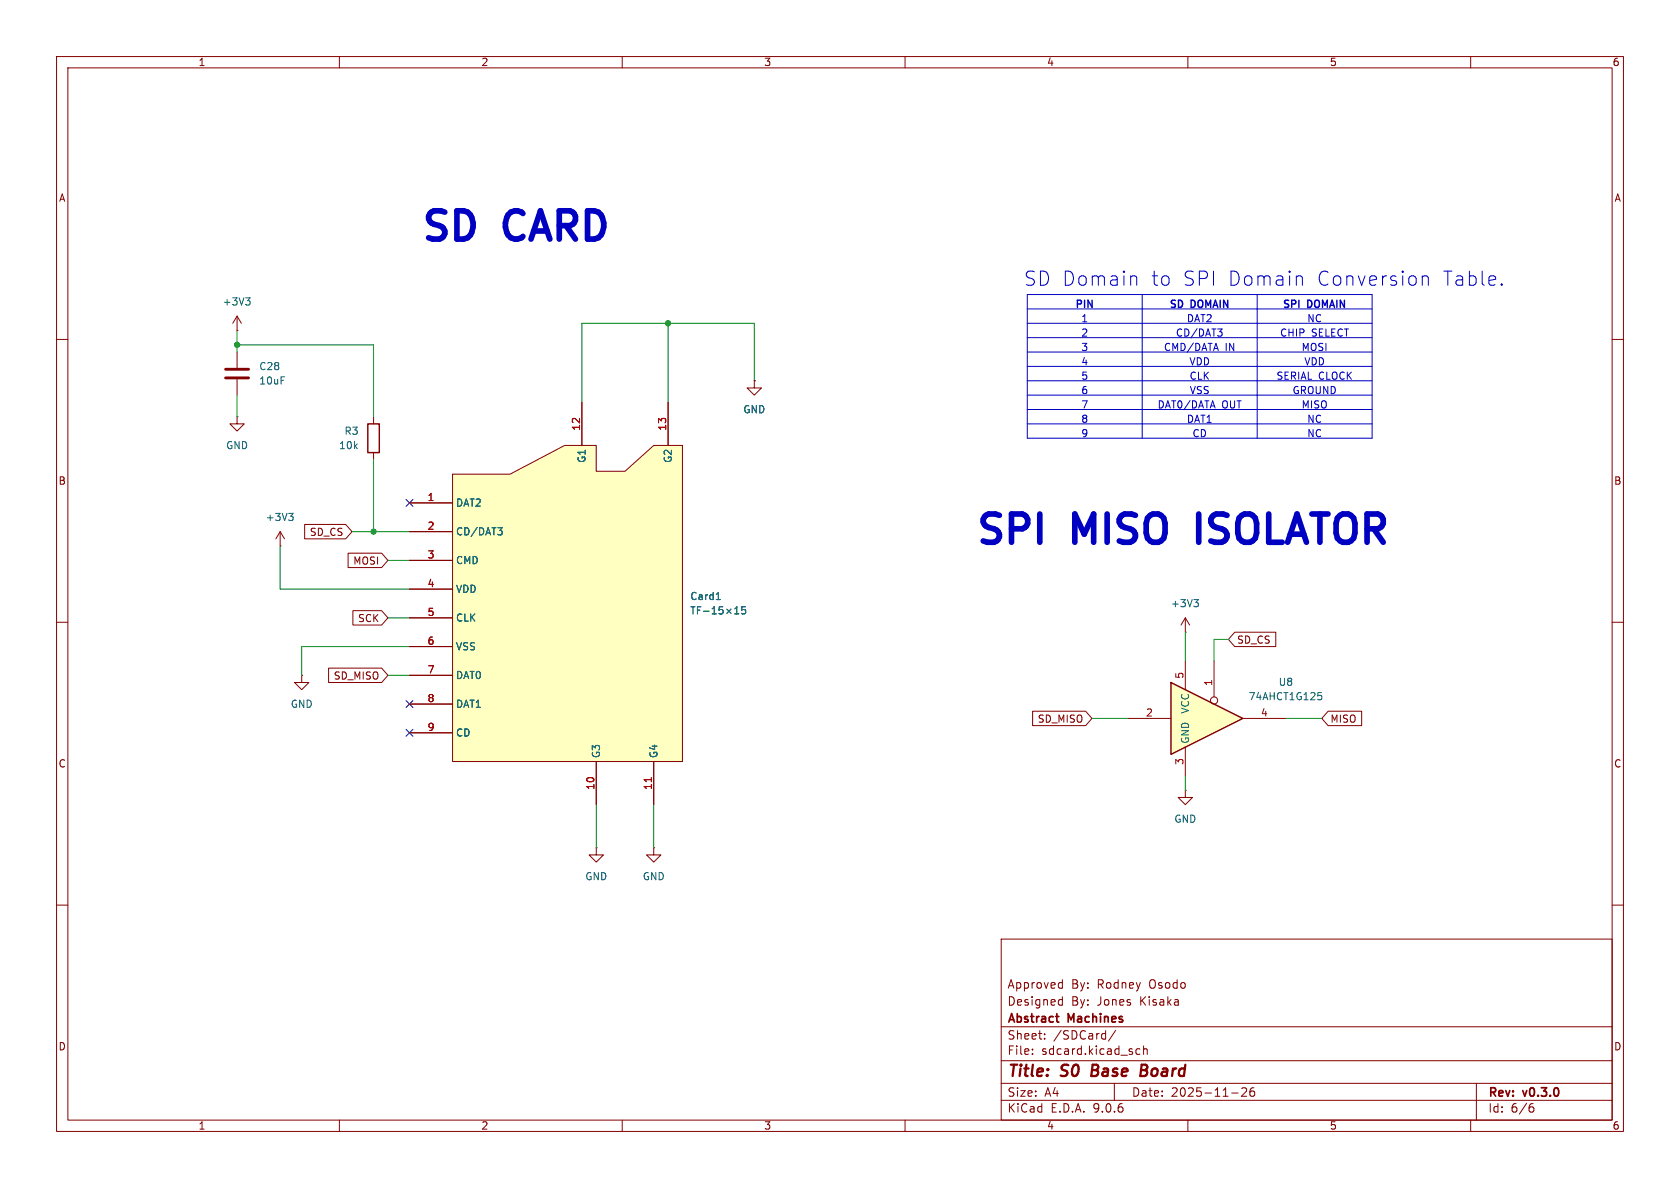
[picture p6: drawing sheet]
<svg xmlns="http://www.w3.org/2000/svg" width="297mm" height="210mm" viewBox="0 0 297 210" stroke-linecap="round" stroke-linejoin="round" font-family="sans-serif">
<g fill="none" stroke="#840000" stroke-width=".18">
<path d="M10 10h277v190h-277zM12 12h273v186h-273zM60 10v2M110 10v2M160 10v2M210 10v2M260 10v2M10 60h2M41.9 73.7v1.2h1.3l-1.3 1.3-1.3-1.3h1.3M41.9 73.7h.1M66 73.7v1.2M133.3 67.3v1.3h1.3l-1.3 1.3-1.2-1.3h1.2"/>
<path d="M133.3 67.3h.1M285 60h2M49.5 96.5h.1M49.5 94l.8 1.3M49.5 94l-.7 1.3M49.5 94v2.5M66 80v1.3M10 110h2M53.3 119.4v1.3h1.3l-1.3 1.2-1.2-1.2h1.2M53.3 119.4h.1M285 110h2M209.5 139.7v1.3h1.3l-1.3 1.2-1.2-1.2h1.2"/>
<path d="M209.5 139.7h.1M10 160h2M177 166h108v32h-108zM187.4 176.7l.4 .1M187.4 173.7l.4 .1M187.8 173.2v1.5M187.8 176.2v1.5M187.8 177.6l-.4 .1M187.8 174.6l-.4 .1M285 160h2M60 198v2M110 198v2"/>
<path d="M160 198v2M177 194.5h108M177 191.5h108M177 187.5h108M177 181.5h108M182.5 186.3v.1M182.5 185.5v.1M184.7 183.6v.1M184.7 182.8v.1M197 191.5v3M197.2 182.1l-1.2 2M200.8 186.1l.3 .3 .4-.1"/>
<path d="M201.5 185.5l-.4-.1-.3 .3M202.2 185.5l.2-.1 .3 .1 .1 .9M202.2 184.9v1.5M210 198v2M217.7 193.2h1.2M219.5 192.4l.6-.1 .2 .1 .1 .3-.9 1.1h.9M221.7 192.3a.59 .59 0 0 0-.7 .6v.6l.1 .2 .4 .1 .2-.1 .1-.5-.1-.3h-.5l-.2 .3M260 198v2M261 191.5v6.5M270.6 195.7h.4l.2 .3-.1 .5-.5 .1M271 195.1l-.4 .1"/>
</g>
<path d="M193.2 188.2l-.3 2h.8M201.7 189.2h.7M202.4 189.2l.3 .1M202.5 188.2h-.7l-.2 2 1-.1M202.6 189.1l-.2 .1" fill="none" stroke="#840000" stroke-width=".4"/>
<path d="M186.6 179.7h.6M187.1 180.7h.1" fill="none" stroke="#840000" stroke-width=".3"/>
<path d="M51 90.7h.8l-.4 .5M51.6 91.2l.2 .3v.3l-.2 .2" fill="none" stroke="#006464" stroke-width=".18"/>
<path d="M65 74.9h2.1v5.1h-2.1z" fill="none" stroke="#840000" stroke-width=".25"/>
<path d="M207 120.7l12.7 6.3-12.7 6.4z" fill="#ffffc2"/>
<path d="M207 120.7l12.7 6.3-12.7 6.4z" fill="none" stroke="#840000" stroke-width=".25"/>
<g fill="none" stroke="#840000" stroke-width=".18">
<path d="M41.9 58.4h.1M41.9 55.9l-.8 1.3M41.9 55.9l.8 1.3M41.9 55.9v2.5M209.5 111.8h.1M209.5 109.2v2.6M209.5 116.8v5.1M209.5 109.2l-.7 1.3M209.5 109.2l.8 1.3M214.6 116.8v6.4M199.4 127h7.6M209.5 132.1v5.1"/>
<path d="M219.7 127h7.6M105.4 149.9v1.2h1.3l-1.3 1.3-1.3-1.3h1.3M105.4 149.9h.1M115.6 149.9v1.2h1.2l-1.2 1.3-1.3-1.3h1.3M115.6 149.9h.1"/>
<circle cx="214.6" cy="123.8" r=".63"/>
</g>
<path d="M43.4 52.6h.8l-.4 .5M44 53.1l.2 .3v.3l-.2 .2M211.1 106h.7l-.4 .5M211.6 106.5l.2 .2v.3l-.2 .3M233 122.4h.6M233.1 122.9h.3l.3 .3-.1 .4-.5 .1" fill="none" stroke="#006464" stroke-width=".18"/>
<path d="M80 83.8h10.2l9.6-5.1h5.6v4.6h5.1l5.1-4.6h5v55.9h-40.6z" fill="#ffffc2"/>
<g fill="none" stroke="#840000" stroke-width=".18">
<path d="M41.9 62.2v2.8M41.9 67.1v2.8M102.9 71.1v7.6M118.1 71.1v7.6M133.3 67.3h.1M53.9 92.7h7.2l1.1 1.3-1.1 1.3h-7.2zM61.5 97.8h6l1.1 1.3-1.1 1.2h-6zM72.4 88.9h7.6M72.4 94h7.6M72.4 99.1h7.6M80 83.8h10.2l9.6-5.1h5.6v4.6h5.1l5.1-4.6h5v55.9h-40.6zM58.1 118.1h9.4l1.1 1.3-1.1 1.3h-9.4z"/>
<path d="M62.4 107.9h5.1l1.1 1.3-1.1 1.3h-5.1zM72.4 104.1h7.6M72.4 109.2h7.6M72.4 114.3h7.6M72.4 119.4h7.6M218.3 111.8h7.2v2.5h-7.2l-1.1-1.3zM72.4 124.5h7.6M72.4 129.5h7.6M105.4 134.6v7.6M115.6 134.6v7.6M182.6 125.7h9.3l1.1 1.3-1.1 1.3h-9.3zM234.8 125.7h5.9v2.6h-5.9l-1.1-1.3z"/>
</g>
<g fill="none" stroke="#006464" stroke-width=".18">
<path d="M88 93.3h.8l-.4 .5M88.5 93.8l.3 .2v.3l-.3 .3M122.2 107.3h.7M122.5 107.3v1.2M123.3 107.9h.4M123.9 107.3h-.6v1.2M124.4 108h1M125.9 108.5h.7M125.9 107.6l.4-.3v1.2M126.6 106h.8M127.8 107.3h-.6l-.1 .6 .2-.2 .4 .1 .1 .2v.4l-.2 .1-.5-.1M128.5 107.7l.7 .7"/>
<path d="M129.2 107.7l-.7 .7M129.9 108.5h.7M129.9 107.6l.4-.3v1.2M131.8 107.3h-.6l-.1 .6 .2-.2 .4 .1 .1 .2v.4l-.2 .1-.5-.1"/>
</g>
<path d="M115.2 137.5v.7" fill="none" stroke="#a90000" stroke-width=".18"/>
<path d="M39.9 65.3h4M39.9 66.8h4" fill="none" stroke="#840000" stroke-width=".51"/>
<g fill="none" stroke="#0000c2" stroke-width=".25">
<path d="M191.1 53.2l-.6-.1v1.2M191.7 53.1v1.2M193.1 53.1v1.2l-.8-1.2v1.2M207.8 53.1h-.5l-.2 .1M208.9 53.3l-.6-.2v1.2M211.2 53.3l-.6-.2v1.2M211.8 53.3l.3-.2 .5 .2M213.2 54.3v-1.2l.4 .9 .4-.9v1.2M214.4 54.3l.5-1.2 .4 1.2M215.7 53.1v1.2M217 53.1v1.2l-.7-1.2v1.2M227.8 53.1h-.5l-.2 .1"/>
<path d="M229 53.2l-.6-.1v1.2M229.6 53.1v1.2M231.8 53.3l-.6-.2v1.2M232.5 53.3l.2-.2 .5 .2M233.8 54.3v-1.2l.4 .9 .4-.9v1.2M235.1 54.3l.4-1.2 .4 1.2M236.3 53.1v1.2M237.7 53.1v1.2l-.8-1.2v1.2"/>
</g>
<g fill="none" stroke="#0000c2" stroke-width=".18">
<path d="M181.6 54.6h61M181.6 57.2h61M181.6 59.7h61M181.6 52.1h61v25.4h-61zM200.6 48.8l.4 .3v1.3M201.9 52.1v25.4M215.3 58.2h.8l-.5 .4M215.8 58.6l.3 .3v.3l-.3 .2M222.2 52.1v25.4M229.5 48.8h.4l.3 .3v1.3M251.4 49a.62 .62 0 0 1 1.1 .1v1.3M251.4 48.8v1.6"/>
<path d="M265.5 50.2l.1 .1-.1 .1M265.5 50.2l-.1 .1 .1 .1M265.5 50.2v.2M181.6 62.2h61M181.6 64.8h61M181.6 67.3h61M181.6 69.9h61M181.6 72.4h61M181.6 74.9h61"/>
</g>
<g fill="none" stroke="#009600" stroke-width=".18">
<path d="M41.9 58.4v3.8M118.1 57.2v13.9M41.9 61h24.1v12.7M41.9 69.9v3.8M133.3 67.3v-10.1h-30.4v13.9M49.5 96.5v7.6h22.9M62.2 94h10.2M66 81.3v12.7M68.6 99.1h3.8M68.6 109.2h3.8M68.6 119.4h3.8M72.4 114.3h-19.1v5.1"/>
<path d="M209.5 111.8v5M217.2 113h-2.6v3.8M193 127h6.4M209.5 137.2v2.5M227.3 127h6.4M105.4 142.2v7.7M115.6 142.2v7.7"/>
</g>
<path d="M71.8 88.3l1.2 1.2M73 88.3l-1.2 1.2M71.8 128.9l1.2 1.2M71.8 123.9l1.2 1.2M73 128.9l-1.2 1.2M73 123.9l-1.2 1.2" fill="none" stroke="#000084" stroke-width=".18"/>
<path d="M211.9 90.9v5" fill="none" stroke="#0000c2" stroke-width="1"/>
<g fill="#009600" stroke="#009600" stroke-width=".18">
<circle cx="118.1" cy="57.2" r=".46"/>
<circle cx="66" cy="94" r=".46"/>
<circle cx="41.9" cy="61" r=".46"/>
</g>
<g font-size="7" fill="#0000c2">
<text x="74.2" y="42.9">SD</text>
<text x="89.7" y="42.9">CARD</text>
<text x="172.2" y="96.5">SPI</text>
<text x="190.2" y="96.5">MISO</text>
<text x="214.1" y="96.5">ISOLATOR</text>
</g>
<g font-size="3.5" fill="#0000c2">
<text x="181" y="50.8">SD Domain</text>
<text x="203.4" y="50.8">to</text>
<text x="208.9" y="50.8">SPI Domain</text>
<text x="232.6" y="50.8">Conversion</text>
<text x="254.8" y="50.8">Table.</text>
</g>
<g font-size="2.8" fill="#840000">
<text x="178" y="190.9">Title:</text>
<text x="187.7" y="190.9">S0</text>
<text x="193.8" y="190.9">Base</text>
<text x="203.3" y="190.9">Board</text>
</g>
<g font-size="2.1" fill="#840000">
<text x="178" y="178">Designed</text>
<text x="178" y="175">Approved</text>
<text x="189.4" y="178">By:</text>
<text x="189.4" y="175">By:</text>
<text x="194" y="178">Jones</text>
<text x="194" y="175">Rodney</text>
<text x="201.7" y="178">Kisaka</text>
<text x="203.3" y="175">Osodo</text>
<text x="178" y="184">Sheet:</text>
<text x="178" y="181.2">Abstract</text>
<text x="186.2" y="184">/SDCard/</text>
<text x="188.9" y="181.2">Machines</text>
<text x="178" y="186.7">File:</text>
<text x="184.1" y="186.7">sdcard.kicad_sch</text>
<text x="178" y="196.9">KiCad</text>
<text x="178" y="194.1">Size:</text>
<text x="184.7" y="194.1">A4</text>
<text x="185.7" y="196.9">E.D.A.</text>
<text x="193.3" y="196.9">9.0.6</text>
<text x="200" y="194.1">Date:</text>
<text x="207" y="194.1">2025-11-26</text>
<text x="263" y="194.3">Rev:</text>
<text x="263" y="196.9">Id:</text>
<text x="267.1" y="196.9">6/6</text>
<text x="269.4" y="194.3">v0.3.0</text>
</g>
<g font-size="1.8" fill="#840000">
<text x="35" y="11.9">1</text>
<text x="85" y="11.9">2</text>
<text x="135" y="11.9">3</text>
<text x="185" y="11.9">4</text>
<text x="235" y="11.9">5</text>
<text x="285" y="11.9">6</text>
<text x="10.3" y="35.9">A</text>
<text x="285.3" y="35.9">A</text>
<text x="10.3" y="85.9">B</text>
<text x="285.3" y="85.9">B</text>
<text x="54.7" y="94.9">SD_CS</text>
<text x="62.4" y="100">MOSI</text>
<text x="63.2" y="110.2">SCK</text>
<text x="218.6" y="114">SD_CS</text>
<text x="58.9" y="120.3">SD_MISO</text>
<text x="183.4" y="128">SD_MISO</text>
<text x="235.1" y="128">MISO</text>
<text x="10.3" y="135.9">C</text>
<text x="285.3" y="135.9">C</text>
<text x="10.3" y="185.9">D</text>
<text x="285.3" y="185.9">D</text>
<text x="35" y="199.9">1</text>
<text x="85" y="199.9">2</text>
<text x="135" y="199.9">3</text>
<text x="185" y="199.9">4</text>
<text x="235" y="199.9">5</text>
<text x="285" y="199.9">6</text>
</g>
<g font-size="1.8" fill="#006464">
<text x="39.3" y="54.2">+3V3</text>
<text x="45.7" y="65.6">C28</text>
<text x="45.7" y="68.2">10uF</text>
<text x="60.8" y="77.1">R3</text>
<text x="131.3" y="73.3">GND</text>
<text x="39.9" y="79.6">GND</text>
<text x="59.8" y="79.6">10k</text>
<text x="103.7" y="81.9" transform="rotate(-90 103.7 81.9)">G1</text>
<text x="119" y="81.9" transform="rotate(-90 119 81.9)">G2</text>
<text x="80.5" y="89.8">DAT2</text>
<text x="46.9" y="92.3">+3V3</text>
<text x="80.5" y="94.8">CD/DAT3</text>
<text x="80.5" y="99.9">CMD</text>
<text x="80.5" y="105">VDD</text>
<text x="121.9" y="106.3">Card1</text>
<text x="206.9" y="107.5">+3V3</text>
<text x="80.5" y="110.1">CLK</text>
<text x="80.5" y="115.2">VSS</text>
<text x="51.3" y="125.3">GND</text>
<text x="80.5" y="120.2">DAT0</text>
<text x="80.5" y="125.3">DAT1</text>
<text x="220.6" y="124">74AHCT1G125</text>
<text x="226" y="121.4">U8</text>
<text x="80.5" y="130.4">CD</text>
<text x="210.4" y="131.6" transform="rotate(-90 210.4 131.6)">GND</text>
<text x="210.4" y="126.3" transform="rotate(-90 210.4 126.3)">VCC</text>
<text x="106.3" y="134.1" transform="rotate(-90 106.3 134.1)">G3</text>
<text x="116.4" y="134.1" transform="rotate(-90 116.4 134.1)">G4</text>
<text x="207.5" y="145.6">GND</text>
<text x="103.4" y="155.8">GND</text>
<text x="113.5" y="155.8">GND</text>
</g>
<g font-size="1.8" fill="#0000c2">
<text x="189.9" y="55.1">PIN</text>
<text x="191.1" y="57.3">1</text>
<text x="191.1" y="59.8">2</text>
<text x="206.6" y="55.1">SD</text>
<text x="207.8" y="59.8">CD/DAT3</text>
<text x="209.7" y="57.3">DAT2</text>
<text x="210.5" y="55.1">DOMAIN</text>
<text x="226.2" y="59.8">CHIP</text>
<text x="226.6" y="55.1">SPI</text>
<text x="231" y="57.3">NC</text>
<text x="231.2" y="55.1">DOMAIN</text>
<text x="231.8" y="59.8">SELECT</text>
<text x="191.1" y="62.4">3</text>
<text x="191.1" y="64.9">4</text>
<text x="205.7" y="62.4">CMD/DATA</text>
<text x="210.2" y="64.9">VDD</text>
<text x="216.6" y="62.4">IN</text>
<text x="230" y="62.4">MOSI</text>
<text x="230.5" y="64.9">VDD</text>
<text x="191.1" y="67.4">5</text>
<text x="191.1" y="70">6</text>
<text x="210.2" y="67.4">CLK</text>
<text x="210.2" y="70">VSS</text>
<text x="225.6" y="67.4">SERIAL CLOCK</text>
<text x="228.4" y="70">GROUND</text>
<text x="191.1" y="72.5">7</text>
<text x="191.1" y="75.1">8</text>
<text x="191.1" y="77.6">9</text>
<text x="204.5" y="72.5">DAT0/DATA</text>
<text x="209.7" y="75.1">DAT1</text>
<text x="210.7" y="77.6">CD</text>
<text x="216" y="72.5">OUT</text>
<text x="230" y="72.5">MISO</text>
<text x="231" y="75.1">NC</text>
<text x="231" y="77.6">NC</text>
</g>
<g font-size="1.8" fill="#a90000">
<text x="102.6" y="76.2" transform="rotate(-90 102.6 76.2)">12</text>
<text x="117.9" y="76.2" transform="rotate(-90 117.9 76.2)">13</text>
<text x="75.5" y="88.6">1</text>
<text x="75.5" y="93.7">2</text>
<text x="75.5" y="98.8">3</text>
<text x="75.5" y="103.9">4</text>
<text x="75.5" y="109">5</text>
<text x="75.5" y="114">6</text>
<text x="75.5" y="119.1">7</text>
<text x="75.5" y="124.2">8</text>
<text x="209.3" y="120.1" transform="rotate(-90 209.3 120.1)">5</text>
<text x="214.4" y="121.4" transform="rotate(-90 214.4 121.4)">1</text>
<text x="75.5" y="129.3">9</text>
<text x="202.5" y="126.7">2</text>
<text x="222.8" y="126.7">4</text>
<text x="209.3" y="135.3" transform="rotate(-90 209.3 135.3)">3</text>
<text x="105.2" y="139.7" transform="rotate(-90 105.2 139.7)">10</text>
<text x="115.3" y="139.7" transform="rotate(-90 115.3 139.7)">11</text>
</g>
</svg>
